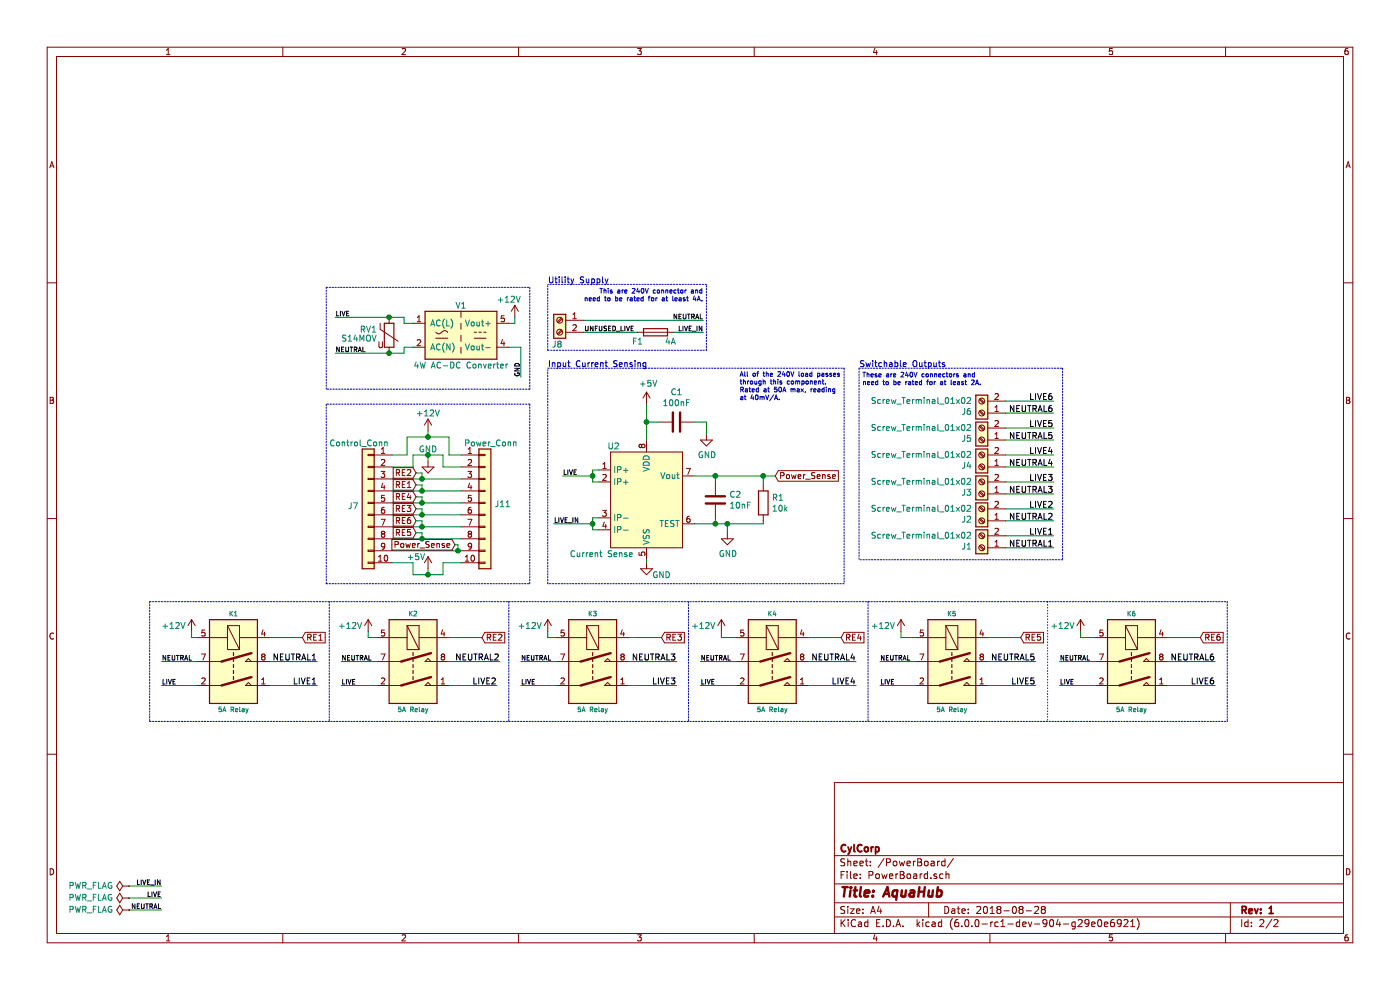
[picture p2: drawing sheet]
EESchema Schematic File Version 4
LIBS:AquaHub-cache
EELAYER 28 0
EELAYER END
$Descr A4 11693 8268
encoding utf-8
Sheet 2 2
Title "AquaHub"
Date "2018-08-28"
Rev "1"
Comp "CylCorp"
Comment1 ""
Comment2 ""
Comment3 ""
Comment4 ""
$EndDescr
$Comp
L AquaHub-rescue:Conn_01x10-Connector_Generic J?
U 1 1
P 4050 4200
AR Path="/5BC6B922" Ref="J?"  Part="1" 
AR Path="/5B8F2634/5BC6B922" Ref="J11"  Part="1" 
F 0 "J11" H 4130 4192 50  0000 L CNN
F 1 "Power_Conn" H 3875 4700 50  0000 L CNN
F 2 "Connector_IDC:IDC-Header_2x05_P2.54mm_Vertical" H 4050 4200 50  0001 C CNN
F 3 "~" H 4050 4200 50  0001 C CNN
F 4 "Mouser" H 1425 1750 50  0001 C CNN "Vendor"
	1    4050 4200
	1    0    0    -1  
$EndComp
$Comp
L AquaHub-rescue:Conn_01x10-Connector_Generic J?
U 1 1
P 3075 4200
AR Path="/5BC6B929" Ref="J?"  Part="1" 
AR Path="/5B8F2634/5BC6B929" Ref="J7"  Part="1" 
F 0 "J7" H 3200 4175 50  0000 C CNN
F 1 "Control_Conn" H 3150 4700 50  0000 C CNN
F 2 "Connector_IDC:IDC-Header_2x05_P2.54mm_Vertical" H 3075 4200 50  0001 C CNN
F 3 "~" H 3075 4200 50  0001 C CNN
	1    3075 4200
	-1   0    0    -1  
$EndComp
Wire Wire Line
	3275 4000 3525 4000
Wire Wire Line
	3850 4100 3525 4100
Wire Wire Line
	3275 4200 3525 4200
Wire Wire Line
	3275 4300 3525 4300
Wire Wire Line
	3275 4400 3525 4400
Wire Wire Line
	3275 4500 3525 4500
Wire Wire Line
	3275 4600 3825 4600
$Comp
L AquaHub-rescue:+12V-power #PWR?
U 1 1
P 3575 3600
AR Path="/5BC6B937" Ref="#PWR?"  Part="1" 
AR Path="/5B8F2634/5BC6B937" Ref="#PWR0118"  Part="1" 
F 0 "#PWR0118" H 3575 3450 50  0001 C CNN
F 1 "+12V" H 3575 3750 50  0000 C CNN
F 2 "" H 3575 3600 50  0001 C CNN
F 3 "" H 3575 3600 50  0001 C CNN
	1    3575 3600
	1    0    0    -1  
$EndComp
Wire Wire Line
	3575 3600 3575 3650
$Comp
L AquaHub-rescue:GND-power #PWR?
U 1 1
P 3575 3850
AR Path="/5BC6B93E" Ref="#PWR?"  Part="1" 
AR Path="/5B8F2634/5BC6B93E" Ref="#PWR0119"  Part="1" 
F 0 "#PWR0119" H 3575 3600 50  0001 C CNN
F 1 "GND" H 3575 3950 50  0000 C CNN
F 2 "" H 3575 3850 50  0001 C CNN
F 3 "" H 3575 3850 50  0001 C CNN
	1    3575 3850
	1    0    0    -1  
$EndComp
Wire Wire Line
	3275 3900 3450 3900
Wire Wire Line
	3450 3900 3450 3800
Wire Wire Line
	3450 3800 3575 3800
Wire Wire Line
	3575 3800 3575 3850
Wire Wire Line
	3575 3800 3700 3800
Wire Wire Line
	3700 3800 3700 3900
Wire Wire Line
	3700 3900 3850 3900
Connection ~ 3575 3800
Wire Wire Line
	3275 3800 3400 3800
Wire Wire Line
	3400 3800 3400 3650
Wire Wire Line
	3400 3650 3575 3650
Wire Wire Line
	3750 3650 3750 3800
Wire Wire Line
	3750 3800 3850 3800
Connection ~ 3575 3650
Wire Wire Line
	3575 3650 3750 3650
$Comp
L AquaHub-rescue:+5V-power #PWR?
U 1 1
P 3575 4750
AR Path="/5BC6B95A" Ref="#PWR?"  Part="1" 
AR Path="/5B8F2634/5BC6B95A" Ref="#PWR0121"  Part="1" 
F 0 "#PWR0121" H 3575 4600 50  0001 C CNN
F 1 "+5V" H 3475 4850 50  0000 C CNN
F 2 "" H 3575 4750 50  0001 C CNN
F 3 "" H 3575 4750 50  0001 C CNN
	1    3575 4750
	1    0    0    -1  
$EndComp
Wire Wire Line
	3275 4700 3450 4700
Wire Wire Line
	3450 4700 3450 4800
Wire Wire Line
	3450 4800 3575 4800
Wire Wire Line
	3700 4800 3700 4700
Wire Wire Line
	3700 4700 3850 4700
Wire Wire Line
	3575 4800 3575 4750
Connection ~ 3575 4800
Wire Wire Line
	3575 4800 3700 4800
Text GLabel 3475 4050 0    50   Input ~ 0
RE1
Wire Wire Line
	3475 4050 3525 4050
Wire Wire Line
	3525 4050 3525 4100
Connection ~ 3525 4100
Wire Wire Line
	3525 4100 3275 4100
Text GLabel 3475 3950 0    50   Input ~ 0
RE2
Wire Wire Line
	3475 3950 3525 3950
Wire Wire Line
	3525 3950 3525 4000
Connection ~ 3525 4000
Wire Wire Line
	3525 4000 3850 4000
Text GLabel 3475 4150 0    50   Input ~ 0
RE4
Text GLabel 3475 4250 0    50   Input ~ 0
RE3
Text GLabel 3475 4350 0    50   Input ~ 0
RE6
Text GLabel 3475 4450 0    50   Input ~ 0
RE5
Text GLabel 3800 4550 0    50   Input ~ 0
Power_Sense
Wire Wire Line
	3800 4550 3825 4550
Wire Wire Line
	3825 4550 3825 4600
Connection ~ 3825 4600
Wire Wire Line
	3825 4600 3850 4600
Wire Wire Line
	3475 4450 3525 4450
Wire Wire Line
	3525 4450 3525 4500
Connection ~ 3525 4500
Wire Wire Line
	3525 4500 3850 4500
Wire Wire Line
	3475 4350 3525 4350
Wire Wire Line
	3525 4350 3525 4400
Connection ~ 3525 4400
Wire Wire Line
	3525 4400 3850 4400
Wire Wire Line
	3475 4250 3525 4250
Wire Wire Line
	3525 4250 3525 4300
Connection ~ 3525 4300
Wire Wire Line
	3525 4300 3850 4300
Wire Wire Line
	3475 4150 3525 4150
Wire Wire Line
	3525 4150 3525 4200
Connection ~ 3525 4200
Wire Wire Line
	3525 4200 3850 4200
Wire Notes Line style dotted
	8750 5025 8750 6025
Wire Notes Line
	10250 5025 10250 6025
Wire Notes Line
	1250 5025 10250 5025
Wire Notes Line
	7250 5025 7250 6025
$Comp
L AquaHub-rescue:+12V-power #PWR?
U 1 1
P 1600 5275
AR Path="/5BC9DBBF" Ref="#PWR?"  Part="1" 
AR Path="/5B8F2634/5BC9DBBF" Ref="#PWR01"  Part="1" 
F 0 "#PWR01" H 1600 5125 50  0001 C CNN
F 1 "+12V" H 1450 5325 50  0000 C CNN
F 2 "" H 1600 5275 50  0001 C CNN
F 3 "" H 1600 5275 50  0001 C CNN
	1    1600 5275
	1    0    0    -1  
$EndComp
Wire Wire Line
	1650 5725 1350 5725
Wire Notes Line
	1250 6025 10250 6025
Wire Wire Line
	2250 5725 2650 5725
Wire Wire Line
	2650 5525 2250 5525
Wire Wire Line
	1650 5525 1350 5525
$Comp
L AquaHub-rescue:+12V-power #PWR?
U 1 1
P 3075 5275
AR Path="/5BC9DBCA" Ref="#PWR?"  Part="1" 
AR Path="/5B8F2634/5BC9DBCA" Ref="#PWR02"  Part="1" 
F 0 "#PWR02" H 3075 5125 50  0001 C CNN
F 1 "+12V" H 2925 5325 50  0000 C CNN
F 2 "" H 3075 5275 50  0001 C CNN
F 3 "" H 3075 5275 50  0001 C CNN
	1    3075 5275
	1    0    0    -1  
$EndComp
$Comp
L AquaHub-rescue:Fujitsu_FTR-F1A-Relay K?
U 1 1
P 3450 5525
AR Path="/5BC9DBD2" Ref="K?"  Part="1" 
AR Path="/5B8F2634/5BC9DBD2" Ref="K2"  Part="1" 
F 0 "K2" H 3450 5925 39  0000 C CNN
F 1 "5A Relay" H 3450 5125 39  0000 C CNN
F 2 "Relay_THT:Relay_DPST_Fujitsu_FTR-F1A" H 4650 5475 39  0001 C CNN
F 3 "" H 4650 5475 39  0001 C CNN
F 4 "FTR-F1AA012V" H 3450 5525 50  0001 C CNN "manf#"
F 5 "Mouser" H -900 -450 50  0001 C CNN "Vendor"
	1    3450 5525
	1    0    0    -1  
$EndComp
Wire Wire Line
	3750 5725 4150 5725
Wire Wire Line
	4175 5525 3750 5525
Wire Wire Line
	4575 5325 4650 5325
$Comp
L AquaHub-rescue:Fujitsu_FTR-F1A-Relay K?
U 1 1
P 4950 5525
AR Path="/5BC9DBDD" Ref="K?"  Part="1" 
AR Path="/5B8F2634/5BC9DBDD" Ref="K3"  Part="1" 
F 0 "K3" H 4950 5925 39  0000 C CNN
F 1 "5A Relay" H 4950 5125 39  0000 C CNN
F 2 "Relay_THT:Relay_DPST_Fujitsu_FTR-F1A" H 6150 5475 39  0001 C CNN
F 3 "" H 6150 5475 39  0001 C CNN
F 4 "FTR-F1AA012V" H 3450 5525 50  0001 C CNN "manf#"
F 5 "Mouser" H -900 -450 50  0001 C CNN "Vendor"
	1    4950 5525
	1    0    0    -1  
$EndComp
Wire Wire Line
	5250 5725 5650 5725
Wire Wire Line
	5650 5525 5250 5525
Wire Wire Line
	6025 5325 6150 5325
$Comp
L AquaHub-rescue:Fujitsu_FTR-F1A-Relay K?
U 1 1
P 6450 5525
AR Path="/5BC9DBE8" Ref="K?"  Part="1" 
AR Path="/5B8F2634/5BC9DBE8" Ref="K4"  Part="1" 
F 0 "K4" H 6450 5925 39  0000 C CNN
F 1 "5A Relay" H 6450 5125 39  0000 C CNN
F 2 "Relay_THT:Relay_DPST_Fujitsu_FTR-F1A" H 7650 5475 39  0001 C CNN
F 3 "" H 7650 5475 39  0001 C CNN
F 4 "FTR-F1AA012V" H 3450 5525 50  0001 C CNN "manf#"
F 5 "Mouser" H -900 -450 50  0001 C CNN "Vendor"
	1    6450 5525
	1    0    0    -1  
$EndComp
Wire Wire Line
	6750 5725 7150 5725
Wire Wire Line
	7150 5525 6750 5525
Wire Wire Line
	7525 5325 7650 5325
$Comp
L AquaHub-rescue:Fujitsu_FTR-F1A-Relay K?
U 1 1
P 7950 5525
AR Path="/5BC9DBF3" Ref="K?"  Part="1" 
AR Path="/5B8F2634/5BC9DBF3" Ref="K5"  Part="1" 
F 0 "K5" H 7950 5925 39  0000 C CNN
F 1 "5A Relay" H 7950 5125 39  0000 C CNN
F 2 "Relay_THT:Relay_DPST_Fujitsu_FTR-F1A" H 9150 5475 39  0001 C CNN
F 3 "" H 9150 5475 39  0001 C CNN
F 4 "FTR-F1AA012V" H 3450 5525 50  0001 C CNN "manf#"
F 5 "Mouser" H -900 -450 50  0001 C CNN "Vendor"
	1    7950 5525
	1    0    0    -1  
$EndComp
Wire Wire Line
	9025 5325 9150 5325
$Comp
L AquaHub-rescue:Fujitsu_FTR-F1A-Relay K?
U 1 1
P 9450 5525
AR Path="/5BC9DBFC" Ref="K?"  Part="1" 
AR Path="/5B8F2634/5BC9DBFC" Ref="K6"  Part="1" 
F 0 "K6" H 9450 5925 39  0000 C CNN
F 1 "5A Relay" H 9450 5125 39  0000 C CNN
F 2 "Relay_THT:Relay_DPST_Fujitsu_FTR-F1A" H 10650 5475 39  0001 C CNN
F 3 "" H 10650 5475 39  0001 C CNN
F 4 "FTR-F1AA012V" H 3450 5525 50  0001 C CNN "manf#"
F 5 "Mouser" H -900 -450 50  0001 C CNN "Vendor"
	1    9450 5525
	1    0    0    -1  
$EndComp
Wire Wire Line
	9750 5725 10150 5725
Wire Wire Line
	10150 5525 9750 5525
Text Label 1350 5525 0    39   ~ 0
NEUTRAL
Text Label 1350 5725 0    39   ~ 0
LIVE
Wire Wire Line
	4650 5725 4350 5725
Wire Wire Line
	4650 5525 4350 5525
Text Label 4350 5525 0    39   ~ 0
NEUTRAL
Text Label 4350 5725 0    39   ~ 0
LIVE
Wire Wire Line
	7650 5725 7350 5725
Wire Wire Line
	7650 5525 7350 5525
Text Label 7350 5525 0    39   ~ 0
NEUTRAL
Text Label 7350 5725 0    39   ~ 0
LIVE
Wire Wire Line
	9150 5725 8850 5725
Wire Wire Line
	9150 5525 8850 5525
Text Label 8850 5525 0    39   ~ 0
NEUTRAL
Text Label 8850 5725 0    39   ~ 0
LIVE
Wire Wire Line
	6150 5725 5850 5725
Wire Wire Line
	6150 5525 5850 5525
Text Label 5850 5525 0    39   ~ 0
NEUTRAL
Text Label 5850 5725 0    39   ~ 0
LIVE
Wire Wire Line
	3150 5725 2850 5725
Wire Wire Line
	3150 5525 2850 5525
Text Label 2850 5525 0    39   ~ 0
NEUTRAL
Text Label 2850 5725 0    39   ~ 0
LIVE
Text Label 2650 5525 2    50   ~ 0
NEUTRAL1
Text Label 2650 5725 2    50   ~ 0
LIVE1
Text Label 4175 5525 2    50   ~ 0
NEUTRAL2
Text Label 4150 5725 2    50   ~ 0
LIVE2
Text Label 5650 5525 2    50   ~ 0
NEUTRAL3
Text Label 5650 5725 2    50   ~ 0
LIVE3
Text Label 7150 5525 2    50   ~ 0
NEUTRAL4
Text Label 7150 5725 2    50   ~ 0
LIVE4
Text Label 10150 5525 2    50   ~ 0
NEUTRAL6
Text Label 10150 5725 2    50   ~ 0
LIVE6
Text Label 8650 5725 2    50   ~ 0
LIVE5
Text Label 8650 5525 2    50   ~ 0
NEUTRAL5
Wire Wire Line
	8250 5725 8650 5725
Wire Wire Line
	8250 5525 8650 5525
$Comp
L AquaHub-rescue:Fujitsu_FTR-F1A-Relay K?
U 1 1
P 1950 5525
AR Path="/5BC9DC2A" Ref="K?"  Part="1" 
AR Path="/5B8F2634/5BC9DC2A" Ref="K1"  Part="1" 
F 0 "K1" H 1950 5925 39  0000 C CNN
F 1 "5A Relay" H 1950 5125 39  0000 C CNN
F 2 "Relay_THT:Relay_DPST_Fujitsu_FTR-F1A" H 3150 5475 39  0001 C CNN
F 3 "" H 3150 5475 39  0001 C CNN
F 4 "FTR-F1AA012V" H 1950 5525 50  0001 C CNN "manf#"
F 5 "Mouser" H -900 -450 50  0001 C CNN "Vendor"
	1    1950 5525
	1    0    0    -1  
$EndComp
Wire Wire Line
	1600 5325 1650 5325
Wire Wire Line
	3075 5325 3150 5325
Wire Notes Line
	5750 5025 5750 6025
Wire Notes Line
	4250 5025 4250 6025
Wire Notes Line
	2750 5025 2750 6025
Wire Notes Line
	1250 5025 1250 6025
$Comp
L AquaHub-rescue:+12V-power #PWR?
U 1 1
P 4575 5275
AR Path="/5BC9DC36" Ref="#PWR?"  Part="1" 
AR Path="/5B8F2634/5BC9DC36" Ref="#PWR03"  Part="1" 
F 0 "#PWR03" H 4575 5125 50  0001 C CNN
F 1 "+12V" H 4425 5325 50  0000 C CNN
F 2 "" H 4575 5275 50  0001 C CNN
F 3 "" H 4575 5275 50  0001 C CNN
	1    4575 5275
	1    0    0    -1  
$EndComp
$Comp
L AquaHub-rescue:+12V-power #PWR?
U 1 1
P 6025 5275
AR Path="/5BC9DC3C" Ref="#PWR?"  Part="1" 
AR Path="/5B8F2634/5BC9DC3C" Ref="#PWR017"  Part="1" 
F 0 "#PWR017" H 6025 5125 50  0001 C CNN
F 1 "+12V" H 5875 5325 50  0000 C CNN
F 2 "" H 6025 5275 50  0001 C CNN
F 3 "" H 6025 5275 50  0001 C CNN
	1    6025 5275
	1    0    0    -1  
$EndComp
$Comp
L AquaHub-rescue:+12V-power #PWR?
U 1 1
P 7525 5275
AR Path="/5BC9DC42" Ref="#PWR?"  Part="1" 
AR Path="/5B8F2634/5BC9DC42" Ref="#PWR019"  Part="1" 
F 0 "#PWR019" H 7525 5125 50  0001 C CNN
F 1 "+12V" H 7375 5325 50  0000 C CNN
F 2 "" H 7525 5275 50  0001 C CNN
F 3 "" H 7525 5275 50  0001 C CNN
	1    7525 5275
	1    0    0    -1  
$EndComp
$Comp
L AquaHub-rescue:+12V-power #PWR?
U 1 1
P 9025 5275
AR Path="/5BC9DC48" Ref="#PWR?"  Part="1" 
AR Path="/5B8F2634/5BC9DC48" Ref="#PWR020"  Part="1" 
F 0 "#PWR020" H 9025 5125 50  0001 C CNN
F 1 "+12V" H 8875 5325 50  0000 C CNN
F 2 "" H 9025 5275 50  0001 C CNN
F 3 "" H 9025 5275 50  0001 C CNN
	1    9025 5275
	1    0    0    -1  
$EndComp
Wire Wire Line
	5250 5325 5525 5325
Wire Wire Line
	4575 5275 4575 5325
Wire Wire Line
	3750 5325 4025 5325
Wire Wire Line
	3075 5275 3075 5325
Wire Wire Line
	2250 5325 2525 5325
Wire Wire Line
	1600 5275 1600 5325
Wire Wire Line
	6025 5275 6025 5325
Wire Wire Line
	6750 5325 7025 5325
Wire Wire Line
	7525 5275 7525 5325
Wire Wire Line
	8250 5325 8525 5325
Wire Wire Line
	9025 5275 9025 5325
Wire Wire Line
	9750 5325 10025 5325
Text GLabel 2525 5325 2    50   Input ~ 0
RE1
Text GLabel 4025 5325 2    50   Input ~ 0
RE2
Text GLabel 5525 5325 2    50   Input ~ 0
RE3
Text GLabel 7025 5325 2    50   Input ~ 0
RE4
Text GLabel 8525 5325 2    50   Input ~ 0
RE5
Text GLabel 10025 5325 2    50   Input ~ 0
RE6
$Comp
L AquaHub-rescue:Screw_Terminal_01x02-Connector J?
U 1 1
P 8200 4575
AR Path="/5BCD895F" Ref="J?"  Part="1" 
AR Path="/5B8F2634/5BCD895F" Ref="J1"  Part="1" 
F 0 "J1" H 8280 4567 50  0000 L CNN
F 1 "Screw_Terminal_01x02" H 8280 4476 50  0000 L CNN
F 2 "TerminalBlock_Phoenix:TerminalBlock_Phoenix_PT-1,5-2-5.0-H_1x02_P5.00mm_Horizontal" H 8200 4575 50  0001 C CNN
F 3 "~" H 8200 4575 50  0001 C CNN
F 4 "1935161" H 675 1250 50  0001 C CNN "manf#"
F 5 "Mouser" H 325 1175 50  0001 C CNN "Vendor"
	1    8200 4575
	-1   0    0    1   
$EndComp
Wire Wire Line
	8400 4575 8800 4575
Wire Wire Line
	8800 4475 8400 4475
Wire Wire Line
	8400 4350 8800 4350
Wire Wire Line
	8800 4250 8400 4250
Wire Wire Line
	8400 4125 8800 4125
Wire Wire Line
	8800 4025 8400 4025
Wire Wire Line
	8400 3900 8800 3900
Wire Wire Line
	8800 3800 8400 3800
Wire Wire Line
	8400 3675 8800 3675
Wire Wire Line
	8800 3575 8400 3575
Wire Wire Line
	8800 3350 8400 3350
$Comp
L AquaHub-rescue:Screw_Terminal_01x02-Connector J?
U 1 1
P 8200 4350
AR Path="/5BCD8972" Ref="J?"  Part="1" 
AR Path="/5B8F2634/5BCD8972" Ref="J2"  Part="1" 
F 0 "J2" H 8280 4342 50  0000 L CNN
F 1 "Screw_Terminal_01x02" H 8280 4251 50  0000 L CNN
F 2 "TerminalBlock_Phoenix:TerminalBlock_Phoenix_PT-1,5-2-5.0-H_1x02_P5.00mm_Horizontal" H 8200 4350 50  0001 C CNN
F 3 "~" H 8200 4350 50  0001 C CNN
F 4 "1935161" H 675 1250 50  0001 C CNN "manf#"
F 5 "Mouser" H 325 1175 50  0001 C CNN "Vendor"
	1    8200 4350
	-1   0    0    1   
$EndComp
$Comp
L AquaHub-rescue:Screw_Terminal_01x02-Connector J?
U 1 1
P 8200 4125
AR Path="/5BCD897A" Ref="J?"  Part="1" 
AR Path="/5B8F2634/5BCD897A" Ref="J3"  Part="1" 
F 0 "J3" H 8280 4117 50  0000 L CNN
F 1 "Screw_Terminal_01x02" H 8280 4026 50  0000 L CNN
F 2 "TerminalBlock_Phoenix:TerminalBlock_Phoenix_PT-1,5-2-5.0-H_1x02_P5.00mm_Horizontal" H 8200 4125 50  0001 C CNN
F 3 "~" H 8200 4125 50  0001 C CNN
F 4 "1935161" H 675 1250 50  0001 C CNN "manf#"
F 5 "Mouser" H 325 1175 50  0001 C CNN "Vendor"
	1    8200 4125
	-1   0    0    1   
$EndComp
$Comp
L AquaHub-rescue:Screw_Terminal_01x02-Connector J?
U 1 1
P 8200 3900
AR Path="/5BCD8982" Ref="J?"  Part="1" 
AR Path="/5B8F2634/5BCD8982" Ref="J4"  Part="1" 
F 0 "J4" H 8280 3892 50  0000 L CNN
F 1 "Screw_Terminal_01x02" H 8280 3801 50  0000 L CNN
F 2 "TerminalBlock_Phoenix:TerminalBlock_Phoenix_PT-1,5-2-5.0-H_1x02_P5.00mm_Horizontal" H 8200 3900 50  0001 C CNN
F 3 "~" H 8200 3900 50  0001 C CNN
F 4 "1935161" H 675 1250 50  0001 C CNN "manf#"
F 5 "Mouser" H 325 1175 50  0001 C CNN "Vendor"
	1    8200 3900
	-1   0    0    1   
$EndComp
$Comp
L AquaHub-rescue:Screw_Terminal_01x02-Connector J?
U 1 1
P 8200 3675
AR Path="/5BCD898A" Ref="J?"  Part="1" 
AR Path="/5B8F2634/5BCD898A" Ref="J5"  Part="1" 
F 0 "J5" H 8280 3667 50  0000 L CNN
F 1 "Screw_Terminal_01x02" H 8280 3576 50  0000 L CNN
F 2 "TerminalBlock_Phoenix:TerminalBlock_Phoenix_PT-1,5-2-5.0-H_1x02_P5.00mm_Horizontal" H 8200 3675 50  0001 C CNN
F 3 "~" H 8200 3675 50  0001 C CNN
F 4 "1935161" H 675 1250 50  0001 C CNN "manf#"
F 5 "Mouser" H 325 1175 50  0001 C CNN "Vendor"
	1    8200 3675
	-1   0    0    1   
$EndComp
$Comp
L AquaHub-rescue:Screw_Terminal_01x02-Connector J?
U 1 1
P 8200 3450
AR Path="/5BCD8992" Ref="J?"  Part="1" 
AR Path="/5B8F2634/5BCD8992" Ref="J6"  Part="1" 
F 0 "J6" H 8280 3442 50  0000 L CNN
F 1 "Screw_Terminal_01x02" H 8280 3351 50  0000 L CNN
F 2 "TerminalBlock_Phoenix:TerminalBlock_Phoenix_PT-1,5-2-5.0-H_1x02_P5.00mm_Horizontal" H 8200 3450 50  0001 C CNN
F 3 "~" H 8200 3450 50  0001 C CNN
F 4 "1935161" H 675 1250 50  0001 C CNN "manf#"
F 5 "Mouser" H 325 1175 50  0001 C CNN "Vendor"
	1    8200 3450
	-1   0    0    1   
$EndComp
Wire Notes Line
	7175 3075 8875 3075
Wire Notes Line
	8875 3075 8875 4675
Wire Notes Line
	8875 4675 7175 4675
Wire Notes Line
	7175 3075 7175 4675
Text Notes 7175 3075 0    50   ~ 0
Switchable Outputs
Wire Wire Line
	8400 3450 8800 3450
Text Label 8800 4575 2    50   ~ 0
NEUTRAL1
Text Label 8800 4475 2    50   ~ 0
LIVE1
Text Label 8800 4350 2    50   ~ 0
NEUTRAL2
Text Label 8800 4250 2    50   ~ 0
LIVE2
Text Label 8800 4125 2    50   ~ 0
NEUTRAL3
Text Label 8800 4025 2    50   ~ 0
LIVE3
Text Label 8800 3900 2    50   ~ 0
NEUTRAL4
Text Label 8800 3800 2    50   ~ 0
LIVE4
Text Label 8800 3675 2    50   ~ 0
NEUTRAL5
Text Label 8800 3575 2    50   ~ 0
LIVE5
Text Label 8800 3450 2    50   ~ 0
NEUTRAL6
Text Label 8800 3350 2    50   ~ 0
LIVE6
Text Notes 7200 3225 0    39   ~ 0
These are 240V connectors and\nneed to be rated for at least 2A.
Text Label 5875 2675 2    39   ~ 0
NEUTRAL
$Comp
L AquaHub-rescue:Screw_Terminal_01x02-Connector J?
U 1 1
P 4675 2675
AR Path="/5BCFC420" Ref="J?"  Part="1" 
AR Path="/5B8F2634/5BCFC420" Ref="J8"  Part="1" 
F 0 "J8" H 4650 2475 50  0000 L CNN
F 1 "Screw_Terminal_01x02" H 3875 2775 50  0001 L CNN
F 2 "TerminalBlock_Phoenix:TerminalBlock_Phoenix_PT-1,5-2-5.0-H_1x02_P5.00mm_Horizontal" H 4675 2675 50  0001 C CNN
F 3 "~" H 4675 2675 50  0001 C CNN
F 4 "1935161" H 1500 -4450 50  0001 C CNN "manf#"
F 5 "Mouser" H 1500 -4450 50  0001 C CNN "Vendor"
	1    4675 2675
	-1   0    0    -1  
$EndComp
Text Label 5300 2775 2    39   ~ 0
UNFUSED_LIVE
Wire Wire Line
	4875 2775 5325 2775
Text Label 5875 2775 2    39   ~ 0
LIVE_IN
Wire Wire Line
	5625 2775 5875 2775
Wire Wire Line
	4875 2675 5875 2675
Wire Notes Line
	4575 2925 5900 2925
Wire Notes Line
	5900 2925 5900 2375
Wire Notes Line
	5900 2375 4575 2375
Wire Notes Line
	4575 2925 4575 2375
Text Notes 4575 2375 0    50   ~ 0
Utility Supply
Text Notes 5875 2525 2    39   ~ 0
This are 240V connector and\nneed to be rated for at least 4A.
$Comp
L AquaHub-rescue:Fuse-Device F?
U 1 1
P 5475 2775
AR Path="/5BCFC432" Ref="F?"  Part="1" 
AR Path="/5B8F2634/5BCFC432" Ref="F1"  Part="1" 
F 0 "F1" V 5550 2625 50  0000 C CNN
F 1 "4A" V 5550 2900 50  0000 C CNN
F 2 "AquaFootprints:Fuse_Clip_5mm" H 5525 2575 50  0001 L CNN
F 3 "~" H 5475 2775 50  0001 C CNN
F 4 "Mouser" H 1500 -4450 50  0001 C CNN "Vendor"
	1    5475 2775
	0    1    1    0   
$EndComp
$Comp
L AquaHub-rescue:GND-power #PWR?
U 1 1
P 5400 4700
AR Path="/5BD289BF" Ref="#PWR?"  Part="1" 
AR Path="/5B8F2634/5BD289BF" Ref="#PWR012"  Part="1" 
F 0 "#PWR012" H 5400 4450 50  0001 C CNN
F 1 "GND" H 5525 4600 50  0000 C CNN
F 2 "" H 5400 4700 50  0001 C CNN
F 3 "" H 5400 4700 50  0001 C CNN
	1    5400 4700
	1    0    0    -1  
$EndComp
$Comp
L AquaHub-rescue:+5V-power #PWR?
U 1 1
P 5400 3375
AR Path="/5BD289C5" Ref="#PWR?"  Part="1" 
AR Path="/5B8F2634/5BD289C5" Ref="#PWR04"  Part="1" 
F 0 "#PWR04" H 5400 3225 50  0001 C CNN
F 1 "+5V" H 5415 3548 50  0000 C CNN
F 2 "" H 5400 3375 50  0001 C CNN
F 3 "" H 5400 3375 50  0001 C CNN
	1    5400 3375
	1    0    0    -1  
$EndComp
Wire Wire Line
	6475 3975 6375 3975
$Comp
L AquaHub-rescue:MLX91210-AquaParts U?
U 1 1
P 5400 4175
AR Path="/5BD289CE" Ref="U?"  Part="1" 
AR Path="/5B8F2634/5BD289CE" Ref="U2"  Part="1" 
F 0 "U2" H 5125 4625 50  0000 C CNN
F 1 "Current Sense" H 5025 3725 50  0000 C CNN
F 2 "Package_SO:SOIC-8_3.9x4.9mm_P1.27mm" H 5500 3825 50  0001 L CIN
F 3 "http://www.allegromicro.com/~/media/Files/Datasheets/ACS723-Datasheet.ashx?la=en" H 5400 4175 50  0001 C CNN
F 4 "MLX91210KDC-CAS-102-SP" H -4050 1450 50  0001 C CNN "manf#"
F 5 "Mouser" H -4100 1375 50  0001 C CNN "Vendor"
	1    5400 4175
	1    0    0    -1  
$EndComp
$Comp
L AquaHub-rescue:C-Device C?
U 1 1
P 5975 4175
AR Path="/5BD289D6" Ref="C?"  Part="1" 
AR Path="/5B8F2634/5BD289D6" Ref="C2"  Part="1" 
F 0 "C2" H 6090 4221 50  0000 L CNN
F 1 "10nF" H 6090 4130 50  0000 L CNN
F 2 "Capacitor_SMD:C_0603_1608Metric_Pad1.05x0.95mm_HandSolder" H 6013 4025 50  0001 C CNN
F 3 "~" H 5975 4175 50  0001 C CNN
F 4 "VJ0603A102GXAPW1BC" H -4175 1450 50  0001 C CNN "manf#"
F 5 "Mouser" H -4100 1375 50  0001 C CNN "Vendor"
	1    5975 4175
	1    0    0    -1  
$EndComp
$Comp
L AquaHub-rescue:GND-power #PWR?
U 1 1
P 6075 4450
AR Path="/5BD289DC" Ref="#PWR?"  Part="1" 
AR Path="/5B8F2634/5BD289DC" Ref="#PWR018"  Part="1" 
F 0 "#PWR018" H 6075 4200 50  0001 C CNN
F 1 "GND" H 6080 4277 50  0000 C CNN
F 2 "" H 6075 4450 50  0001 C CNN
F 3 "" H 6075 4450 50  0001 C CNN
	1    6075 4450
	1    0    0    -1  
$EndComp
Wire Wire Line
	5975 4025 5975 3975
Connection ~ 5975 3975
Wire Wire Line
	5975 3975 5800 3975
$Comp
L AquaHub-rescue:C-Device C?
U 1 1
P 5650 3525
AR Path="/5BD289E7" Ref="C?"  Part="1" 
AR Path="/5B8F2634/5BD289E7" Ref="C1"  Part="1" 
F 0 "C1" V 5398 3525 50  0000 C CNN
F 1 "100nF" V 5489 3525 50  0000 C CNN
F 2 "Capacitor_SMD:C_0603_1608Metric_Pad1.05x0.95mm_HandSolder" H 5688 3375 50  0001 C CNN
F 3 "~" H 5650 3525 50  0001 C CNN
F 4 "GRM033R61C104ME14D" H -4050 1450 50  0001 C CNN "manf#"
F 5 "Mouser" H -4100 1375 50  0001 C CNN "Vendor"
	1    5650 3525
	0    1    1    0   
$EndComp
$Comp
L AquaHub-rescue:GND-power #PWR?
U 1 1
P 5900 3625
AR Path="/5BD289ED" Ref="#PWR?"  Part="1" 
AR Path="/5B8F2634/5BD289ED" Ref="#PWR014"  Part="1" 
F 0 "#PWR014" H 5900 3375 50  0001 C CNN
F 1 "GND" H 5905 3452 50  0000 C CNN
F 2 "" H 5900 3625 50  0001 C CNN
F 3 "" H 5900 3625 50  0001 C CNN
	1    5900 3625
	1    0    0    -1  
$EndComp
Connection ~ 5400 3525
Wire Wire Line
	5400 3525 5400 3375
$Comp
L AquaHub-rescue:R-Device R?
U 1 1
P 6375 4200
AR Path="/5BD289F7" Ref="R?"  Part="1" 
AR Path="/5B8F2634/5BD289F7" Ref="R1"  Part="1" 
F 0 "R1" H 6445 4246 50  0000 L CNN
F 1 "10k" H 6445 4155 50  0000 L CNN
F 2 "Resistor_SMD:R_0603_1608Metric_Pad1.05x0.95mm_HandSolder" V 6305 4200 50  0001 C CNN
F 3 "~" H 6375 4200 50  0001 C CNN
F 4 "GWCR0603-10KFT5" H -4175 1450 50  0001 C CNN "manf#"
F 5 "Mouser" H -4100 1375 50  0001 C CNN "Vendor"
	1    6375 4200
	1    0    0    -1  
$EndComp
Wire Notes Line
	4575 3075 7050 3075
Wire Notes Line
	7050 3075 7050 4875
Wire Notes Line
	4575 4875 4575 3075
Text Notes 4575 3075 0    50   ~ 0
Input Current Sensing
Wire Notes Line
	7050 4875 4575 4875
Text Label 4625 4375 0    39   ~ 0
LIVE_IN
Wire Wire Line
	5000 3925 4950 3925
Wire Wire Line
	4950 3925 4950 3975
Wire Wire Line
	5000 4025 4950 4025
Wire Wire Line
	4950 4025 4950 3975
Connection ~ 4950 3975
Wire Wire Line
	5000 4325 4950 4325
Wire Wire Line
	4950 4425 5000 4425
Wire Wire Line
	5400 3525 5400 3675
Wire Wire Line
	6375 4050 6375 3975
Connection ~ 6375 3975
Wire Wire Line
	6375 3975 5975 3975
Wire Wire Line
	6075 4375 6375 4375
Wire Wire Line
	6375 4375 6375 4350
Wire Wire Line
	6075 4375 6075 4450
Wire Wire Line
	5975 4325 5975 4375
Wire Wire Line
	5975 4375 6075 4375
Connection ~ 6075 4375
Wire Wire Line
	5800 4375 5975 4375
Connection ~ 5975 4375
Wire Wire Line
	5400 4700 5400 4675
Wire Wire Line
	4950 4325 4950 4375
Wire Wire Line
	4625 4375 4950 4375
Connection ~ 4950 4375
Wire Wire Line
	4950 4375 4950 4425
Text Label 4700 3975 0    39   ~ 0
LIVE
Wire Wire Line
	4700 3975 4950 3975
Wire Wire Line
	5800 3525 5900 3525
Wire Wire Line
	5900 3525 5900 3625
Wire Wire Line
	5500 3525 5400 3525
Text Notes 6175 3350 0    39   ~ 0
All of the 240V load passes\nthrough this component.\nRated at 50A max, reading\nat 40mV/A.
Text GLabel 6475 3975 2    50   Input ~ 0
Power_Sense
$Comp
L AquaHub-rescue:RAC04-xxGA-Converter_ACDC V?
U 1 1
P 3850 2800
AR Path="/5BD6ED98" Ref="V?"  Part="1" 
AR Path="/5B8F2634/5BD6ED98" Ref="V1"  Part="1" 
F 0 "V1" H 3850 3050 50  0000 C CNN
F 1 "4W AC-DC Converter" H 3850 2550 50  0000 C CNN
F 2 "Converter_ACDC:Converter_ACDC_RECOM_RAC04-xxSGx_THT" H 3700 2800 50  0001 C CNN
F 3 "" H 3700 2800 50  0001 C CNN
F 4 "RAC04-12SGB" H 3850 2800 50  0001 C CNN "manf#"
	1    3850 2800
	1    0    0    -1  
$EndComp
$Comp
L AquaHub-rescue:+12V-power #PWR?
U 1 1
P 4300 2650
AR Path="/5BD6ED9E" Ref="#PWR?"  Part="1" 
AR Path="/5B8F2634/5BD6ED9E" Ref="#PWR021"  Part="1" 
F 0 "#PWR021" H 4300 2500 50  0001 C CNN
F 1 "+12V" H 4250 2800 50  0000 C CNN
F 2 "" H 4300 2650 50  0001 C CNN
F 3 "" H 4300 2650 50  0001 C CNN
	1    4300 2650
	1    0    0    -1  
$EndComp
Wire Wire Line
	4300 2650 4300 2700
$Comp
L AquaHub-rescue:Varistor-Device RV?
U 1 1
P 3250 2800
AR Path="/5BD6EDA8" Ref="RV?"  Part="1" 
AR Path="/5B8F2634/5BD6EDA8" Ref="RV1"  Part="1" 
F 0 "RV1" H 3150 2850 50  0000 R CNN
F 1 "S14MOV" H 3150 2775 50  0000 R CNN
F 2 "Varistor:RV_Disc_D15.5mm_W6.1mm_P7.5mm" V 3180 2800 50  0001 C CNN
F 3 "~" H 3250 2800 50  0001 C CNN
F 4 "B72214P2251K101" H 3250 2800 50  0001 C CNN "manf#"
F 5 "Mouser" H -5150 -1625 50  0001 C CNN "Vendor"
	1    3250 2800
	1    0    0    -1  
$EndComp
Wire Wire Line
	3375 2700 3375 2650
Wire Wire Line
	3375 2650 3250 2650
Wire Wire Line
	3375 2900 3375 2950
Wire Wire Line
	3375 2950 3250 2950
Connection ~ 3250 2650
Connection ~ 3250 2950
Wire Wire Line
	3250 2950 2800 2950
Wire Wire Line
	3375 2700 3450 2700
Wire Wire Line
	3375 2900 3450 2900
Wire Wire Line
	4350 2900 4250 2900
Wire Wire Line
	4300 2700 4250 2700
Wire Wire Line
	4350 2900 4350 3150
Text Label 4350 3150 1    39   ~ 0
GND
Wire Wire Line
	2800 2650 3250 2650
Text Label 2800 2650 0    39   ~ 0
LIVE
Text Label 2800 2950 0    39   ~ 0
NEUTRAL
Wire Notes Line
	2725 2400 4425 2400
Wire Notes Line
	4425 2400 4425 3250
Wire Notes Line
	4425 3250 2725 3250
Wire Notes Line
	2725 3250 2725 2400
$Comp
L AquaHub-rescue:PWR_FLAG-power #FLG?
U 1 1
P 1075 7400
AR Path="/5B9D4F46/5BDEB3BA" Ref="#FLG?"  Part="1" 
AR Path="/5BDEB3BA" Ref="#FLG?"  Part="1" 
AR Path="/5B8F2634/5BDEB3BA" Ref="#FLG0101"  Part="1" 
F 0 "#FLG0101" H 1075 7475 50  0001 C CNN
F 1 "PWR_FLAG" V 1075 7528 50  0000 L CNN
F 2 "" H 1075 7400 50  0001 C CNN
F 3 "~" H 1075 7400 50  0001 C CNN
	1    1075 7400
	0    -1   -1   0   
$EndComp
Wire Wire Line
	1350 7400 1075 7400
$Comp
L AquaHub-rescue:PWR_FLAG-power #FLG?
U 1 1
P 1075 7600
AR Path="/5B9D4F46/5BDEB3C1" Ref="#FLG?"  Part="1" 
AR Path="/5BDEB3C1" Ref="#FLG?"  Part="1" 
AR Path="/5B8F2634/5BDEB3C1" Ref="#FLG0102"  Part="1" 
F 0 "#FLG0102" H 1075 7675 50  0001 C CNN
F 1 "PWR_FLAG" V 1075 7728 50  0000 L CNN
F 2 "" H 1075 7600 50  0001 C CNN
F 3 "~" H 1075 7600 50  0001 C CNN
	1    1075 7600
	0    -1   -1   0   
$EndComp
Wire Wire Line
	1075 7600 1350 7600
$Comp
L AquaHub-rescue:PWR_FLAG-power #FLG?
U 1 1
P 1075 7500
AR Path="/5B9D4F46/5BDEB3C8" Ref="#FLG?"  Part="1" 
AR Path="/5BDEB3C8" Ref="#FLG?"  Part="1" 
AR Path="/5B8F2634/5BDEB3C8" Ref="#FLG0103"  Part="1" 
F 0 "#FLG0103" H 1075 7575 50  0001 C CNN
F 1 "PWR_FLAG" V 1075 7628 50  0000 L CNN
F 2 "" H 1075 7500 50  0001 C CNN
F 3 "~" H 1075 7500 50  0001 C CNN
	1    1075 7500
	0    -1   -1   0   
$EndComp
Wire Wire Line
	1350 7500 1075 7500
Text Label 1350 7400 2    39   ~ 0
LIVE_IN
Text Label 1350 7500 2    39   ~ 0
LIVE
Text Label 1350 7600 2    39   ~ 0
NEUTRAL
Wire Notes Line
	2725 3375 2725 4875
Wire Notes Line
	2725 4875 4425 4875
Wire Notes Line
	4425 4875 4425 3375
Wire Notes Line
	4425 3375 2725 3375
$EndSCHEMATC
